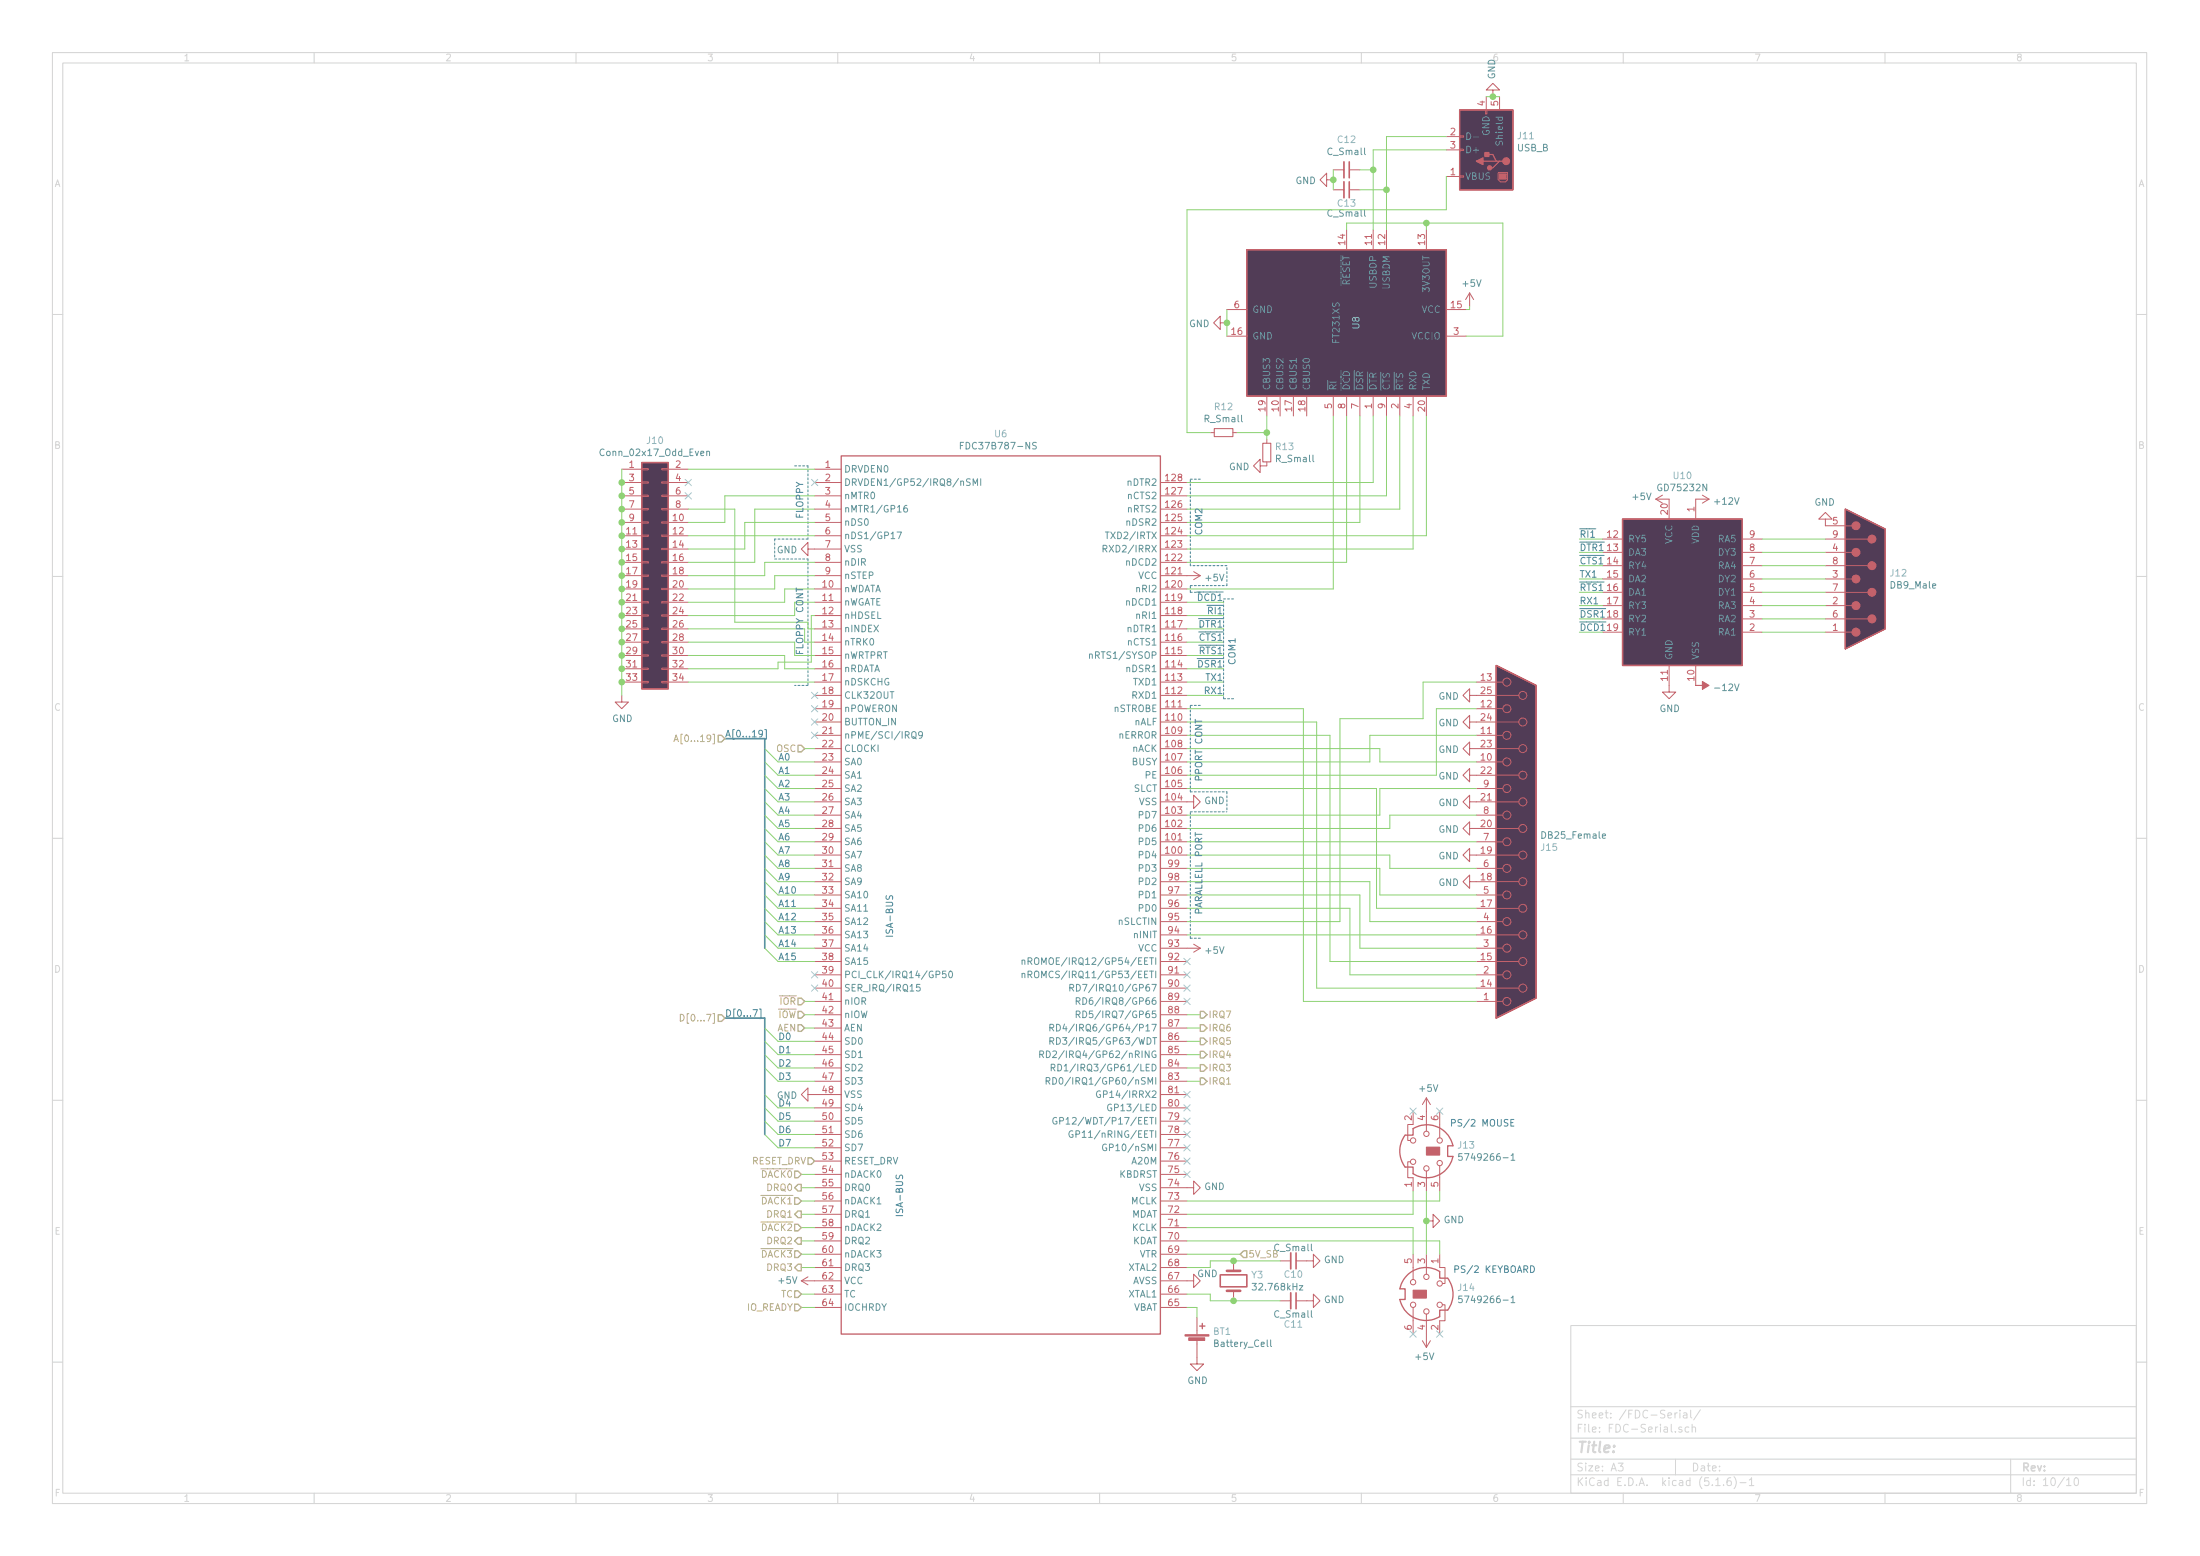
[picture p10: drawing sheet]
EESchema Schematic File Version 4
EELAYER 30 0
EELAYER END
$Descr A3 16535 11693
encoding utf-8
Sheet 10 10
Title ""
Date ""
Rev ""
Comp ""
Comment1 ""
Comment2 ""
Comment3 ""
Comment4 ""
$EndDescr
$Comp
L Motherboard-rescue:FT231XS-Interface_USB U8
U 1 1
P 10125 2425
F 0 "U8" H 10125 2500 50  0000 C CNN
F 1 "FT231XS" H 10125 2350 50  0000 C CNN
F 2 "RetPC:SSOP-24_3.9x8.7mm_Pitch0.635mm" H 10725 1475 50  0001 C CNN
F 3 "http://www.ftdichip.com/Products/ICs/FT231X.html" H 10125 2425 50  0001 C CNN
	1    10125 2425
	0    1    1    0   
$EndComp
$Comp
L fdc37b78x:p.7_pack0 U6
U 1 1
P 7525 6725
F 0 "U6" H 7525 10192 50  0000 C CNN
F 1 "FDC37B787-NS " H 7525 10101 50  0000 C CNN
F 2 "Housings_QFP:LQFP-128_14x20mm_Pitch0.5mm" H 7525 6725 50  0001 L CNN
F 3 "" H 7525 6725 50  0001 L CNN
	1    7525 6725
	1    0    0    -1  
$EndComp
$Comp
L Motherboard-rescue:DB25_Female-Connector J15
U 1 1
P 11400 6325
F 0 "J15" H 11579 6371 50  0000 L CNN
F 1 "DB25_Female" H 11579 6280 50  0000 L CNN
F 2 "Connnectors_DSUB:DSUB-25_Female_Horizontal_Pitch2.77x2.84mm_EdgePinOffset4.94mm_Housed_MountingHolesOffset7.48mm" H 11400 6325 50  0001 C CNN
F 3 " ~" H 11400 6325 50  0001 C CNN
	1    11400 6325
	1    0    0    1   
$EndComp
$Comp
L Motherboard-rescue:Mini-DIN-6-Connector J13
U 1 1
P 10725 8650
F 0 "J13" V 10679 8880 50  0000 L CNN
F 1 "5749266-1" V 10770 8880 50  0000 L CNN
F 2 "" H 10725 8650 50  0001 C CNN
F 3 "http://service.powerdynamics.com/ec/Catalog17/Section%2011.pdf" H 10725 8650 50  0001 C CNN
	1    10725 8650
	0    1    1    0   
$EndComp
$Comp
L Motherboard-rescue:Battery_Cell-Device BT1
U 1 1
P 9000 10100
F 0 "BT1" H 9118 10196 50  0000 L CNN
F 1 "Battery_Cell" H 9118 10105 50  0000 L CNN
F 2 "Connectors:CR2032H" V 9000 10160 50  0001 C CNN
F 3 "~" V 9000 10160 50  0001 C CNN
	1    9000 10100
	1    0    0    -1  
$EndComp
Wire Wire Line
	8925 9825 9000 9825
Wire Wire Line
	9000 9825 9000 9900
$Comp
L Motherboard-rescue:GND-power #PWR0172
U 1 1
P 9000 10200
F 0 "#PWR0172" H 9000 9950 50  0001 C CNN
F 1 "GND" H 9005 10027 50  0000 C CNN
F 2 "" H 9000 10200 50  0001 C CNN
F 3 "" H 9000 10200 50  0001 C CNN
	1    9000 10200
	1    0    0    -1  
$EndComp
$Comp
L Motherboard-rescue:Conn_02x17_Odd_Even-Connector_Generic J10
U 1 1
P 4875 4325
F 0 "J10" H 4925 5342 50  0000 C CNN
F 1 "Conn_02x17_Odd_Even" H 4925 5251 50  0000 C CNN
F 2 "IDC:IDC-Header_2x17_P2.54mm_Vertical" H 4875 4325 50  0001 C CNN
F 3 "~" H 4875 4325 50  0001 C CNN
	1    4875 4325
	1    0    0    -1  
$EndComp
$Comp
L Motherboard-rescue:GND-power #PWR0173
U 1 1
P 4675 5225
F 0 "#PWR0173" H 4675 4975 50  0001 C CNN
F 1 "GND" H 4680 5052 50  0000 C CNN
F 2 "" H 4675 5225 50  0001 C CNN
F 3 "" H 4675 5225 50  0001 C CNN
	1    4675 5225
	1    0    0    -1  
$EndComp
$Comp
L Motherboard-rescue:Mini-DIN-6-Connector J14
U 1 1
P 10725 9725
F 0 "J14" V 10771 9495 50  0000 R CNN
F 1 "5749266-1" V 10680 9495 50  0000 R CNN
F 2 "" H 10725 9725 50  0001 C CNN
F 3 "http://service.powerdynamics.com/ec/Catalog17/Section%2011.pdf" H 10725 9725 50  0001 C CNN
	1    10725 9725
	0    -1   -1   0   
$EndComp
Wire Wire Line
	8925 9125 10625 9125
Wire Wire Line
	10625 9125 10625 8950
Wire Wire Line
	10825 8950 10825 9025
Wire Wire Line
	10825 9025 8925 9025
Wire Wire Line
	8925 9225 10625 9225
Wire Wire Line
	8925 9325 10825 9325
Wire Wire Line
	10625 9225 10625 9425
Wire Wire Line
	10825 9325 10825 9425
Wire Wire Line
	10725 9425 10725 9175
$Comp
L Motherboard-rescue:GND-power #PWR0174
U 1 1
P 10725 9175
F 0 "#PWR0174" H 10725 8925 50  0001 C CNN
F 1 "GND" V 10730 9047 50  0000 R CNN
F 2 "" H 10725 9175 50  0001 C CNN
F 3 "" H 10725 9175 50  0001 C CNN
	1    10725 9175
	0    -1   -1   0   
$EndComp
Connection ~ 10725 9175
Wire Wire Line
	10725 9175 10725 8950
$Comp
L Motherboard-rescue:+5V-power #PWR0175
U 1 1
P 10725 10025
F 0 "#PWR0175" H 10725 9875 50  0001 C CNN
F 1 "+5V" H 10740 10198 50  0000 C CNN
F 2 "" H 10725 10025 50  0001 C CNN
F 3 "" H 10725 10025 50  0001 C CNN
	1    10725 10025
	-1   0    0    1   
$EndComp
$Comp
L Motherboard-rescue:+5V-power #PWR0176
U 1 1
P 10725 8350
F 0 "#PWR0176" H 10725 8200 50  0001 C CNN
F 1 "+5V" H 10740 8523 50  0000 C CNN
F 2 "" H 10725 8350 50  0001 C CNN
F 3 "" H 10725 8350 50  0001 C CNN
	1    10725 8350
	1    0    0    -1  
$EndComp
NoConn ~ 10625 8350
NoConn ~ 10825 8350
NoConn ~ 10625 10025
NoConn ~ 10825 10025
$Comp
L Motherboard-rescue:GND-power #PWR0177
U 1 1
P 8925 8925
F 0 "#PWR0177" H 8925 8675 50  0001 C CNN
F 1 "GND" V 8930 8797 50  0000 R CNN
F 2 "" H 8925 8925 50  0001 C CNN
F 3 "" H 8925 8925 50  0001 C CNN
	1    8925 8925
	0    -1   -1   0   
$EndComp
$Comp
L Motherboard-rescue:Crystal-Device Y3
U 1 1
P 9275 9625
F 0 "Y3" V 9229 9756 50  0000 L CNN
F 1 "32.768kHz" V 9320 9756 50  0000 L CNN
F 2 "Crystals:Crystal_HC49-U_Vertical" H 9275 9625 50  0001 C CNN
F 3 "~" H 9275 9625 50  0001 C CNN
	1    9275 9625
	0    1    1    0   
$EndComp
Wire Wire Line
	8925 9525 9100 9525
Wire Wire Line
	9100 9525 9100 9475
Wire Wire Line
	9100 9475 9275 9475
Wire Wire Line
	9100 9725 9100 9775
Wire Wire Line
	9100 9775 9275 9775
Wire Wire Line
	8925 9725 9100 9725
$Comp
L Motherboard-rescue:+5V-power #PWR0178
U 1 1
P 8925 7125
F 0 "#PWR0178" H 8925 6975 50  0001 C CNN
F 1 "+5V" V 8940 7253 50  0000 L CNN
F 2 "" H 8925 7125 50  0001 C CNN
F 3 "" H 8925 7125 50  0001 C CNN
	1    8925 7125
	0    1    1    0   
$EndComp
$Comp
L Motherboard-rescue:GND-power #PWR0179
U 1 1
P 8925 6025
F 0 "#PWR0179" H 8925 5775 50  0001 C CNN
F 1 "GND" V 8930 5897 50  0000 R CNN
F 2 "" H 8925 6025 50  0001 C CNN
F 3 "" H 8925 6025 50  0001 C CNN
	1    8925 6025
	0    -1   -1   0   
$EndComp
$Comp
L Motherboard-rescue:+5V-power #PWR0180
U 1 1
P 8925 4325
F 0 "#PWR0180" H 8925 4175 50  0001 C CNN
F 1 "+5V" V 8940 4453 50  0000 L CNN
F 2 "" H 8925 4325 50  0001 C CNN
F 3 "" H 8925 4325 50  0001 C CNN
	1    8925 4325
	0    1    1    0   
$EndComp
$Comp
L Motherboard-rescue:+5V-power #PWR0181
U 1 1
P 6125 9625
F 0 "#PWR0181" H 6125 9475 50  0001 C CNN
F 1 "+5V" V 6125 9750 50  0000 L CNN
F 2 "" H 6125 9625 50  0001 C CNN
F 3 "" H 6125 9625 50  0001 C CNN
	1    6125 9625
	0    -1   -1   0   
$EndComp
$Comp
L Motherboard-rescue:GND-power #PWR0182
U 1 1
P 6125 4125
F 0 "#PWR0182" H 6125 3875 50  0001 C CNN
F 1 "GND" V 6130 3997 50  0000 R CNN
F 2 "" H 6125 4125 50  0001 C CNN
F 3 "" H 6125 4125 50  0001 C CNN
	1    6125 4125
	0    1    1    0   
$EndComp
$Comp
L Motherboard-rescue:GND-power #PWR0183
U 1 1
P 6125 8225
F 0 "#PWR0183" H 6125 7975 50  0001 C CNN
F 1 "GND" V 6130 8097 50  0000 R CNN
F 2 "" H 6125 8225 50  0001 C CNN
F 3 "" H 6125 8225 50  0001 C CNN
	1    6125 8225
	0    1    1    0   
$EndComp
Text HLabel 9325 9425 2    50   Input ~ 0
5V_SB
Wire Wire Line
	8925 9425 9325 9425
$Comp
L Motherboard-rescue:GND-power #PWR0184
U 1 1
P 8925 9625
F 0 "#PWR0184" H 8925 9375 50  0001 C CNN
F 1 "GND" V 8975 9550 50  0000 R CNN
F 2 "" H 8925 9625 50  0001 C CNN
F 3 "" H 8925 9625 50  0001 C CNN
	1    8925 9625
	0    -1   -1   0   
$EndComp
Wire Notes Line
	9025 7050 8950 7050
Wire Notes Line
	8950 7050 8950 6100
Wire Notes Line
	8950 5950 8950 5300
Wire Notes Line
	8950 5300 9025 5300
Wire Notes Line
	9225 5950 9225 6100
Wire Notes Line
	8950 6100 9225 6100
Wire Notes Line
	8950 5950 9225 5950
Text Notes 9050 6875 1    50   ~ 0
PARALLELL PORT
Text Notes 9050 5875 1    50   ~ 0
PPORT CONT
Text Notes 10900 8475 0    50   ~ 0
PS/2 MOUSE
Text Notes 10925 9575 0    50   ~ 0
PS/2 KEYBOARD
Wire Notes Line
	9275 5250 9200 5250
Wire Notes Line
	9200 5250 9200 4500
Wire Notes Line
	9200 4500 9275 4500
Wire Notes Line
	9025 4450 8950 4450
Wire Notes Line
	8950 4450 8950 4400
Wire Notes Line
	8950 4400 9225 4400
Wire Notes Line
	9225 4400 9225 4250
Wire Notes Line
	9225 4250 8950 4250
Wire Notes Line
	8950 4250 8950 3600
Wire Notes Line
	8950 3600 9025 3600
Text Notes 9300 5000 1    50   ~ 0
COM1
Text Notes 9050 4025 1    50   ~ 0
COM2
Wire Notes Line
	5975 3500 6075 3500
Wire Notes Line
	6075 3500 6075 4050
Wire Notes Line
	6075 4050 5825 4050
Wire Notes Line
	5825 4050 5825 4200
Wire Notes Line
	5825 4200 6075 4200
Wire Notes Line
	6075 4200 6075 5150
Wire Notes Line
	6075 5150 5975 5150
Text Notes 6050 3900 1    50   ~ 0
FLOPPY
Text Notes 6050 4925 1    50   ~ 0
FLOPPY CONT
Text Notes 6725 7050 1    50   ~ 0
ISA-BUS
Text Notes 6800 9150 1    50   ~ 0
ISA-BUS
$Comp
L Motherboard-rescue:C_Small-Device C10
U 1 1
P 9725 9475
F 0 "C10" V 9825 9475 50  0000 C CNN
F 1 "C_Small" V 9625 9475 50  0000 C CNN
F 2 "Capacitors_THT:C_Disc_D3.8mm_W2.6mm_P2.50mm" H 9725 9475 50  0001 C CNN
F 3 "~" H 9725 9475 50  0001 C CNN
	1    9725 9475
	0    1    1    0   
$EndComp
$Comp
L Motherboard-rescue:C_Small-Device C11
U 1 1
P 9725 9775
F 0 "C11" V 9900 9775 50  0000 C CNN
F 1 "C_Small" V 9825 9775 50  0000 C CNN
F 2 "Capacitors_THT:C_Disc_D3.8mm_W2.6mm_P2.50mm" H 9725 9775 50  0001 C CNN
F 3 "~" H 9725 9775 50  0001 C CNN
	1    9725 9775
	0    1    1    0   
$EndComp
Wire Wire Line
	9275 9475 9625 9475
Connection ~ 9275 9475
Wire Wire Line
	9275 9775 9625 9775
Connection ~ 9275 9775
$Comp
L Motherboard-rescue:GND-power #PWR0185
U 1 1
P 9825 9475
F 0 "#PWR0185" H 9825 9225 50  0001 C CNN
F 1 "GND" V 9830 9347 50  0000 R CNN
F 2 "" H 9825 9475 50  0001 C CNN
F 3 "" H 9825 9475 50  0001 C CNN
	1    9825 9475
	0    -1   -1   0   
$EndComp
$Comp
L Motherboard-rescue:GND-power #PWR0186
U 1 1
P 9825 9775
F 0 "#PWR0186" H 9825 9525 50  0001 C CNN
F 1 "GND" V 9830 9647 50  0000 R CNN
F 2 "" H 9825 9775 50  0001 C CNN
F 3 "" H 9825 9775 50  0001 C CNN
	1    9825 9775
	0    -1   -1   0   
$EndComp
NoConn ~ 8925 8725
$Comp
L Motherboard-rescue:USB_B-Connector J11
U 1 1
P 11175 1125
F 0 "J11" H 10946 1023 50  0000 R CNN
F 1 "USB_B" H 10946 1114 50  0000 R CNN
F 2 "Connectors:USB_B" H 11325 1075 50  0001 C CNN
F 3 " ~" H 11325 1075 50  0001 C CNN
	1    11175 1125
	-1   0    0    1   
$EndComp
Wire Wire Line
	11300 2525 11025 2525
Wire Wire Line
	9225 2325 9225 2425
$Comp
L Motherboard-rescue:GND-power #PWR0187
U 1 1
P 9225 2425
F 0 "#PWR0187" H 9225 2175 50  0001 C CNN
F 1 "GND" V 9230 2297 50  0000 R CNN
F 2 "" H 9225 2425 50  0001 C CNN
F 3 "" H 9225 2425 50  0001 C CNN
	1    9225 2425
	0    1    1    0   
$EndComp
Connection ~ 9225 2425
Wire Wire Line
	9225 2425 9225 2525
Wire Wire Line
	11275 725  11225 725 
$Comp
L Motherboard-rescue:GND-power #PWR0188
U 1 1
P 11225 725
F 0 "#PWR0188" H 11225 475 50  0001 C CNN
F 1 "GND" V 11230 597 50  0000 R CNN
F 2 "" H 11225 725 50  0001 C CNN
F 3 "" H 11225 725 50  0001 C CNN
	1    11225 725 
	-1   0    0    1   
$EndComp
Connection ~ 11225 725 
Wire Wire Line
	11225 725  11175 725 
Wire Wire Line
	8925 4425 10025 4425
Wire Wire Line
	10025 4425 10025 3125
Wire Wire Line
	8925 4225 10125 4225
Wire Wire Line
	10125 4225 10125 3125
Wire Wire Line
	8925 4125 10625 4125
Wire Wire Line
	10625 4125 10625 3125
Wire Wire Line
	8925 4025 10725 4025
Wire Wire Line
	10725 4025 10725 3125
Wire Wire Line
	8925 3925 10225 3925
Wire Wire Line
	10225 3925 10225 3125
Wire Wire Line
	8925 3825 10525 3825
Wire Wire Line
	10525 3825 10525 3125
Wire Wire Line
	8925 3725 10425 3725
Wire Wire Line
	10425 3725 10425 3125
Wire Wire Line
	8925 3625 10325 3625
Wire Wire Line
	10325 3625 10325 3125
$Comp
L Motherboard-rescue:GND-power #PWR0189
U 1 1
P 13725 3950
F 0 "#PWR0189" H 13725 3700 50  0001 C CNN
F 1 "GND" H 13730 3777 50  0000 C CNN
F 2 "" H 13725 3950 50  0001 C CNN
F 3 "" H 13725 3950 50  0001 C CNN
	1    13725 3950
	-1   0    0    1   
$EndComp
$Comp
L Motherboard-rescue:DB9_Male-Connector J12
U 1 1
P 14025 4350
F 0 "J12" H 14205 4396 50  0000 L CNN
F 1 "DB9_Male" H 14205 4305 50  0000 L CNN
F 2 "Connnectors_DSUB:DSUB-9_Male_Horizontal_Pitch2.77x2.84mm_EdgePinOffset4.94mm_Housed_MountingHolesOffset7.48mm" H 14025 4350 50  0001 C CNN
F 3 " ~" H 14025 4350 50  0001 C CNN
	1    14025 4350
	1    0    0    -1  
$EndComp
Wire Wire Line
	8925 6825 10150 6825
Wire Wire Line
	10150 6825 10150 7325
Wire Wire Line
	10150 7325 11100 7325
Wire Wire Line
	8925 6725 10225 6725
Wire Wire Line
	10225 6725 10225 7125
Wire Wire Line
	10225 7125 11100 7125
Wire Wire Line
	8925 6625 10300 6625
Wire Wire Line
	10300 6625 10300 6925
Wire Wire Line
	10300 6925 11100 6925
Wire Wire Line
	8925 6525 10375 6525
Wire Wire Line
	10375 6525 10375 6725
Wire Wire Line
	10375 6725 11100 6725
Wire Wire Line
	8925 6425 10450 6425
Wire Wire Line
	10450 6425 10450 6525
Wire Wire Line
	10450 6525 11100 6525
Wire Wire Line
	8925 6325 11100 6325
Wire Wire Line
	8925 6225 10450 6225
Wire Wire Line
	10450 6225 10450 6125
Wire Wire Line
	10450 6125 11100 6125
Wire Wire Line
	8925 6125 10375 6125
Wire Wire Line
	10375 6125 10375 5925
Wire Wire Line
	10375 5925 11100 5925
Wire Wire Line
	8925 5625 10375 5625
Wire Wire Line
	10375 5625 10375 5725
Wire Wire Line
	10375 5725 11100 5725
Wire Wire Line
	10300 5725 10300 5525
Wire Wire Line
	10300 5525 11100 5525
Wire Wire Line
	8925 5725 10300 5725
Wire Wire Line
	8925 6925 10075 6925
Wire Wire Line
	10075 6925 10075 5400
Wire Wire Line
	10075 5400 10700 5400
Wire Wire Line
	10700 5400 10700 5125
Wire Wire Line
	10700 5125 11100 5125
Wire Wire Line
	8925 5925 10350 5925
Wire Wire Line
	10350 5925 10350 6825
Wire Wire Line
	10350 6825 11100 6825
Wire Wire Line
	8925 5525 10000 5525
Wire Wire Line
	10000 5525 10000 7225
Wire Wire Line
	10000 7225 11100 7225
Wire Wire Line
	8925 5425 9900 5425
Wire Wire Line
	9900 5425 9900 7425
Wire Wire Line
	9900 7425 11100 7425
Wire Wire Line
	8925 5325 9800 5325
Wire Wire Line
	9800 5325 9800 7525
Wire Wire Line
	9800 7525 11100 7525
$Comp
L Motherboard-rescue:GND-power #PWR0190
U 1 1
P 11100 5225
F 0 "#PWR0190" H 11100 4975 50  0001 C CNN
F 1 "GND" V 11105 5097 50  0000 R CNN
F 2 "" H 11100 5225 50  0001 C CNN
F 3 "" H 11100 5225 50  0001 C CNN
	1    11100 5225
	0    1    1    0   
$EndComp
$Comp
L Motherboard-rescue:GND-power #PWR0191
U 1 1
P 11100 5425
F 0 "#PWR0191" H 11100 5175 50  0001 C CNN
F 1 "GND" V 11105 5297 50  0000 R CNN
F 2 "" H 11100 5425 50  0001 C CNN
F 3 "" H 11100 5425 50  0001 C CNN
	1    11100 5425
	0    1    1    0   
$EndComp
$Comp
L Motherboard-rescue:GND-power #PWR0192
U 1 1
P 11100 5625
F 0 "#PWR0192" H 11100 5375 50  0001 C CNN
F 1 "GND" V 11105 5497 50  0000 R CNN
F 2 "" H 11100 5625 50  0001 C CNN
F 3 "" H 11100 5625 50  0001 C CNN
	1    11100 5625
	0    1    1    0   
$EndComp
$Comp
L Motherboard-rescue:GND-power #PWR0193
U 1 1
P 11100 5825
F 0 "#PWR0193" H 11100 5575 50  0001 C CNN
F 1 "GND" V 11105 5697 50  0000 R CNN
F 2 "" H 11100 5825 50  0001 C CNN
F 3 "" H 11100 5825 50  0001 C CNN
	1    11100 5825
	0    1    1    0   
$EndComp
$Comp
L Motherboard-rescue:GND-power #PWR0194
U 1 1
P 11100 6025
F 0 "#PWR0194" H 11100 5775 50  0001 C CNN
F 1 "GND" V 11105 5897 50  0000 R CNN
F 2 "" H 11100 6025 50  0001 C CNN
F 3 "" H 11100 6025 50  0001 C CNN
	1    11100 6025
	0    1    1    0   
$EndComp
$Comp
L Motherboard-rescue:GND-power #PWR0195
U 1 1
P 11100 6225
F 0 "#PWR0195" H 11100 5975 50  0001 C CNN
F 1 "GND" V 11105 6097 50  0000 R CNN
F 2 "" H 11100 6225 50  0001 C CNN
F 3 "" H 11100 6225 50  0001 C CNN
	1    11100 6225
	0    1    1    0   
$EndComp
$Comp
L Motherboard-rescue:GND-power #PWR0196
U 1 1
P 11100 6425
F 0 "#PWR0196" H 11100 6175 50  0001 C CNN
F 1 "GND" V 11105 6297 50  0000 R CNN
F 2 "" H 11100 6425 50  0001 C CNN
F 3 "" H 11100 6425 50  0001 C CNN
	1    11100 6425
	0    1    1    0   
$EndComp
$Comp
L Motherboard-rescue:GND-power #PWR0197
U 1 1
P 11100 6625
F 0 "#PWR0197" H 11100 6375 50  0001 C CNN
F 1 "GND" V 11105 6497 50  0000 R CNN
F 2 "" H 11100 6625 50  0001 C CNN
F 3 "" H 11100 6625 50  0001 C CNN
	1    11100 6625
	0    1    1    0   
$EndComp
Wire Wire Line
	8925 7025 11100 7025
Wire Wire Line
	8925 5825 10800 5825
Wire Wire Line
	10800 5825 10800 5325
Wire Wire Line
	10800 5325 11100 5325
Wire Wire Line
	4675 5125 4675 5225
Wire Wire Line
	4675 5125 4675 5025
Connection ~ 4675 5125
Connection ~ 4675 3625
Wire Wire Line
	4675 3625 4675 3525
Connection ~ 4675 3725
Wire Wire Line
	4675 3725 4675 3625
Connection ~ 4675 3825
Wire Wire Line
	4675 3825 4675 3725
Connection ~ 4675 3925
Wire Wire Line
	4675 3925 4675 3825
Connection ~ 4675 4025
Wire Wire Line
	4675 4025 4675 3925
Connection ~ 4675 4125
Wire Wire Line
	4675 4125 4675 4025
Connection ~ 4675 4225
Wire Wire Line
	4675 4225 4675 4125
Connection ~ 4675 4325
Wire Wire Line
	4675 4325 4675 4225
Connection ~ 4675 4425
Wire Wire Line
	4675 4425 4675 4325
Connection ~ 4675 4525
Wire Wire Line
	4675 4525 4675 4425
Connection ~ 4675 4625
Wire Wire Line
	4675 4625 4675 4525
Connection ~ 4675 4725
Wire Wire Line
	4675 4725 4675 4625
Connection ~ 4675 4825
Wire Wire Line
	4675 4825 4675 4725
Connection ~ 4675 4925
Wire Wire Line
	4675 4925 4675 4825
Connection ~ 4675 5025
Wire Wire Line
	4675 5025 4675 4925
Wire Wire Line
	5175 5125 6125 5125
Wire Wire Line
	5175 4925 5900 4925
Wire Wire Line
	5900 4925 5900 5025
Wire Wire Line
	5900 5025 6125 5025
Wire Wire Line
	5175 4825 5975 4825
Wire Wire Line
	5975 4825 5975 4925
Wire Wire Line
	5975 4925 6125 4925
Wire Wire Line
	5175 4725 6050 4725
Wire Wire Line
	6050 4725 6050 4825
Wire Wire Line
	6050 4825 6125 4825
Wire Wire Line
	5175 4625 5975 4625
Wire Wire Line
	5975 4625 5975 4525
Wire Wire Line
	5975 4525 6125 4525
Wire Wire Line
	5175 4525 5900 4525
Wire Wire Line
	5900 4525 5900 4425
Wire Wire Line
	5900 4425 6125 4425
Wire Wire Line
	5175 4425 5825 4425
Wire Wire Line
	5825 4425 5825 4325
Wire Wire Line
	5825 4325 6125 4325
Wire Wire Line
	5175 4325 5750 4325
Wire Wire Line
	5750 4325 5750 4225
Wire Wire Line
	5750 4225 6125 4225
Wire Wire Line
	5175 4225 5675 4225
Wire Wire Line
	5675 4225 5675 3825
Wire Wire Line
	5675 3825 6125 3825
Wire Wire Line
	5175 4125 5600 4125
Wire Wire Line
	5175 3925 5450 3925
Wire Wire Line
	5450 3925 5450 3725
Wire Wire Line
	5450 3725 6125 3725
Wire Wire Line
	5600 4125 5600 3925
Wire Wire Line
	5600 3925 6125 3925
Wire Wire Line
	5175 4025 6125 4025
NoConn ~ 5175 3625
NoConn ~ 5175 3725
NoConn ~ 6125 3625
Wire Wire Line
	5175 3825 5525 3825
Wire Wire Line
	5525 3825 5525 4675
Wire Wire Line
	5525 4675 6075 4675
Wire Wire Line
	6075 4675 6075 4725
Wire Wire Line
	6075 4725 6125 4725
Wire Wire Line
	6125 4625 6100 4625
Wire Wire Line
	6100 4625 6100 4975
Wire Wire Line
	6100 4975 5850 4975
Wire Wire Line
	5850 4975 5850 5025
Wire Wire Line
	5850 5025 5175 5025
Wire Wire Line
	5175 3525 6125 3525
$Comp
L Motherboard-rescue:+5V-power #PWR0198
U 1 1
P 11050 2300
F 0 "#PWR0198" H 11050 2150 50  0001 C CNN
F 1 "+5V" H 11065 2473 50  0000 C CNN
F 2 "" H 11050 2300 50  0001 C CNN
F 3 "" H 11050 2300 50  0001 C CNN
	1    11050 2300
	1    0    0    -1  
$EndComp
Wire Wire Line
	11025 2325 11050 2325
Wire Wire Line
	11050 2325 11050 2300
$Comp
L Motherboard-rescue:C_Small-Device C12
U 1 1
P 10125 1275
F 0 "C12" V 9896 1275 50  0000 C CNN
F 1 "C_Small" V 9987 1275 50  0000 C CNN
F 2 "Capacitors_THT:C_Disc_D3.8mm_W2.6mm_P2.50mm" H 10125 1275 50  0001 C CNN
F 3 "~" H 10125 1275 50  0001 C CNN
	1    10125 1275
	0    1    1    0   
$EndComp
Wire Wire Line
	10425 1725 10425 1425
Wire Wire Line
	10425 1025 10875 1025
Wire Wire Line
	10325 1725 10325 1275
Wire Wire Line
	10325 1125 10875 1125
$Comp
L Motherboard-rescue:C_Small-Device C13
U 1 1
P 10125 1425
F 0 "C13" V 10225 1425 50  0000 C CNN
F 1 "C_Small" V 10300 1425 50  0000 C CNN
F 2 "Capacitors_THT:C_Disc_D3.8mm_W2.6mm_P2.50mm" H 10125 1425 50  0001 C CNN
F 3 "~" H 10125 1425 50  0001 C CNN
	1    10125 1425
	0    1    1    0   
$EndComp
Wire Wire Line
	10225 1275 10325 1275
Connection ~ 10325 1275
Wire Wire Line
	10325 1275 10325 1125
Wire Wire Line
	10225 1425 10425 1425
Connection ~ 10425 1425
Wire Wire Line
	10425 1425 10425 1025
Wire Wire Line
	10025 1275 10025 1350
$Comp
L Motherboard-rescue:GND-power #PWR0199
U 1 1
P 10025 1350
F 0 "#PWR0199" H 10025 1100 50  0001 C CNN
F 1 "GND" V 10030 1222 50  0000 R CNN
F 2 "" H 10025 1350 50  0001 C CNN
F 3 "" H 10025 1350 50  0001 C CNN
	1    10025 1350
	0    1    1    0   
$EndComp
Connection ~ 10025 1350
Wire Wire Line
	10025 1350 10025 1425
Wire Wire Line
	10125 1725 10125 1675
Wire Wire Line
	10125 1675 10725 1675
Wire Wire Line
	10725 1675 10725 1725
Wire Wire Line
	10725 1675 11300 1675
Wire Wire Line
	11300 1675 11300 2525
Connection ~ 10725 1675
Wire Wire Line
	10875 1325 10875 1575
Wire Wire Line
	10875 1575 8925 1575
Wire Wire Line
	8925 1575 8925 3250
$Comp
L Motherboard-rescue:R_Small-Device R12
U 1 1
P 9200 3250
F 0 "R12" V 9004 3250 50  0000 C CNN
F 1 "R_Small" V 9095 3250 50  0000 C CNN
F 2 "Resistors_THT:R_Axial_DIN0411_L9.9mm_D3.6mm_P5.08mm_Vertical" H 9200 3250 50  0001 C CNN
F 3 "~" H 9200 3250 50  0001 C CNN
	1    9200 3250
	0    1    1    0   
$EndComp
$Comp
L Motherboard-rescue:R_Small-Device R13
U 1 1
P 9525 3400
F 0 "R13" H 9584 3446 50  0000 L CNN
F 1 "R_Small" H 9584 3355 50  0000 L CNN
F 2 "Resistors_THT:R_Axial_DIN0411_L9.9mm_D3.6mm_P5.08mm_Vertical" H 9525 3400 50  0001 C CNN
F 3 "~" H 9525 3400 50  0001 C CNN
	1    9525 3400
	1    0    0    -1  
$EndComp
$Comp
L Motherboard-rescue:GND-power #PWR0200
U 1 1
P 9525 3500
F 0 "#PWR0200" H 9525 3250 50  0001 C CNN
F 1 "GND" V 9530 3372 50  0000 R CNN
F 2 "" H 9525 3500 50  0001 C CNN
F 3 "" H 9525 3500 50  0001 C CNN
	1    9525 3500
	0    1    1    0   
$EndComp
Wire Wire Line
	8925 3250 9100 3250
Wire Wire Line
	9300 3250 9525 3250
Wire Wire Line
	9525 3250 9525 3125
Wire Wire Line
	9525 3250 9525 3300
Connection ~ 9525 3250
$Comp
L Motherboard-rescue:GD75232N-Interface_UART U10
U 1 1
P 12650 4450
F 0 "U10" H 12650 5328 50  0000 C CNN
F 1 "GD75232N" H 12650 5237 50  0000 C CNN
F 2 "Housings_DIP:DIP-20_W7.62mm_Socket" H 12650 3650 50  0001 C CIN
F 3 "http://www.ti.com/lit/ds/symlink/gd75232.pdf" H 12150 4450 50  0001 C CNN
	1    12650 4450
	1    0    0    -1  
$EndComp
$Comp
L Motherboard-rescue:GND-power #PWR0201
U 1 1
P 12550 5150
F 0 "#PWR0201" H 12550 4900 50  0001 C CNN
F 1 "GND" H 12555 4977 50  0000 C CNN
F 2 "" H 12550 5150 50  0001 C CNN
F 3 "" H 12550 5150 50  0001 C CNN
	1    12550 5150
	1    0    0    -1  
$EndComp
$Comp
L Motherboard-rescue:+5V-power #PWR0202
U 1 1
P 12550 3750
F 0 "#PWR0202" H 12550 3600 50  0001 C CNN
F 1 "+5V" V 12565 3878 50  0000 L CNN
F 2 "" H 12550 3750 50  0001 C CNN
F 3 "" H 12550 3750 50  0001 C CNN
	1    12550 3750
	0    -1   -1   0   
$EndComp
$Comp
L Motherboard-rescue:+12V-power #PWR0203
U 1 1
P 12750 3750
F 0 "#PWR0203" H 12750 3600 50  0001 C CNN
F 1 "+12V" V 12765 3878 50  0000 L CNN
F 2 "" H 12750 3750 50  0001 C CNN
F 3 "" H 12750 3750 50  0001 C CNN
	1    12750 3750
	0    1    1    0   
$EndComp
$Comp
L Motherboard-rescue:-12V-power #PWR0204
U 1 1
P 12750 5150
F 0 "#PWR0204" H 12750 5250 50  0001 C CNN
F 1 "-12V" V 12765 5278 50  0000 L CNN
F 2 "" H 12750 5150 50  0001 C CNN
F 3 "" H 12750 5150 50  0001 C CNN
	1    12750 5150
	0    1    1    0   
$EndComp
Wire Wire Line
	13250 4050 13725 4050
Wire Wire Line
	13250 4150 13725 4150
Wire Wire Line
	13250 4250 13725 4250
Wire Wire Line
	13250 4350 13725 4350
Wire Wire Line
	13250 4450 13725 4450
Wire Wire Line
	13250 4550 13725 4550
Wire Wire Line
	13250 4650 13725 4650
Wire Wire Line
	13250 4750 13725 4750
Text HLabel 6050 5625 0    50   Input ~ 0
OSC
Wire Wire Line
	6050 5625 6125 5625
Wire Wire Line
	12050 4050 11875 4050
Wire Wire Line
	12050 4150 11875 4150
Wire Wire Line
	12050 4250 11875 4250
Wire Wire Line
	12050 4350 11875 4350
Wire Wire Line
	12050 4450 11875 4450
Wire Wire Line
	12050 4550 11875 4550
Wire Wire Line
	12050 4650 11875 4650
Wire Wire Line
	12050 4750 11875 4750
Text Label 11875 4050 0    50   ~ 0
~RI1
Text Label 11875 4150 0    50   ~ 0
~DTR1
Text Label 11875 4250 0    50   ~ 0
~CTS1
Text Label 11875 4350 0    50   ~ 0
TX1
Text Label 11875 4450 0    50   ~ 0
~RTS1
Text Label 11875 4550 0    50   ~ 0
RX1
Text Label 11875 4650 0    50   ~ 0
~DSR1
Text Label 11875 4750 0    50   ~ 0
~DCD1
Wire Wire Line
	8925 4525 9200 4525
Wire Wire Line
	8925 4625 9200 4625
Wire Wire Line
	8925 4725 9200 4725
Wire Wire Line
	8925 4825 9200 4825
Wire Wire Line
	8925 4925 9200 4925
Wire Wire Line
	8925 5025 9200 5025
Wire Wire Line
	8925 5125 9200 5125
Wire Wire Line
	8925 5225 9200 5225
Text Label 9200 4525 2    50   ~ 0
~DCD1
Text Label 9200 4625 2    50   ~ 0
~RI1
Text Label 9200 4725 2    50   ~ 0
~DTR1
Text Label 9200 4825 2    50   ~ 0
~CTS1
Text Label 9200 4925 2    50   ~ 0
~RTS1
Text Label 9200 5025 2    50   ~ 0
~DSR1
Text Label 9200 5125 2    50   ~ 0
TX1
Text Label 9200 5225 2    50   ~ 0
RX1
Wire Wire Line
	6125 5725 5850 5725
Wire Wire Line
	6125 5825 5850 5825
Wire Wire Line
	6125 5925 5850 5925
Wire Wire Line
	6125 6025 5850 6025
Wire Wire Line
	6125 6125 5850 6125
Wire Wire Line
	6125 6225 5850 6225
Wire Wire Line
	6125 6325 5850 6325
Wire Wire Line
	6125 6425 5850 6425
Wire Wire Line
	6125 6525 5850 6525
Wire Wire Line
	6125 6625 5850 6625
Wire Wire Line
	6125 6725 5850 6725
Wire Wire Line
	6125 6825 5850 6825
Wire Wire Line
	6125 6925 5850 6925
Wire Wire Line
	6125 7025 5850 7025
Wire Wire Line
	6125 7125 5850 7125
Wire Wire Line
	6125 7225 5850 7225
Wire Wire Line
	6125 7825 5850 7825
Wire Wire Line
	6125 7925 5850 7925
Wire Wire Line
	6125 8025 5850 8025
Wire Wire Line
	6125 8125 5850 8125
Wire Wire Line
	6125 8325 5850 8325
Wire Wire Line
	6125 8425 5850 8425
Wire Wire Line
	6125 8525 5850 8525
Wire Wire Line
	6125 8625 5850 8625
Text Label 5850 5725 0    50   ~ 0
A0
Text Label 5850 5825 0    50   ~ 0
A1
Text Label 5850 5925 0    50   ~ 0
A2
Text Label 5850 6025 0    50   ~ 0
A3
Text Label 5850 6125 0    50   ~ 0
A4
Text Label 5850 6225 0    50   ~ 0
A5
Text Label 5850 6325 0    50   ~ 0
A6
Text Label 5850 6425 0    50   ~ 0
A7
Text Label 5850 6525 0    50   ~ 0
A8
Text Label 5850 6625 0    50   ~ 0
A9
Text Label 5850 6725 0    50   ~ 0
A10
Text Label 5850 6825 0    50   ~ 0
A11
Text Label 5850 6925 0    50   ~ 0
A12
Text Label 5850 7025 0    50   ~ 0
A13
Text Label 5850 7125 0    50   ~ 0
A14
Text Label 5850 7225 0    50   ~ 0
A15
Entry Wire Line
	5750 5625 5850 5725
Entry Wire Line
	5750 5725 5850 5825
Entry Wire Line
	5750 5825 5850 5925
Entry Wire Line
	5750 5925 5850 6025
Entry Wire Line
	5750 6025 5850 6125
Entry Wire Line
	5750 6125 5850 6225
Entry Wire Line
	5750 6225 5850 6325
Entry Wire Line
	5750 6325 5850 6425
Entry Wire Line
	5750 6425 5850 6525
Entry Wire Line
	5750 6525 5850 6625
Entry Wire Line
	5750 6625 5850 6725
Entry Wire Line
	5750 6725 5850 6825
Entry Wire Line
	5750 6825 5850 6925
Entry Wire Line
	5750 6925 5850 7025
Entry Wire Line
	5750 7025 5850 7125
Entry Wire Line
	5750 7125 5850 7225
Wire Bus Line
	5750 5550 5450 5550
Text Label 5450 5550 0    50   ~ 0
A[0...19]
Text HLabel 5450 5550 0    50   Input ~ 0
A[0...19]
Entry Wire Line
	5750 7725 5850 7825
Entry Wire Line
	5750 7825 5850 7925
Entry Wire Line
	5750 7925 5850 8025
Entry Wire Line
	5750 8025 5850 8125
Entry Wire Line
	5750 8225 5850 8325
Entry Wire Line
	5750 8325 5850 8425
Entry Wire Line
	5750 8425 5850 8525
Entry Wire Line
	5750 8525 5850 8625
Wire Bus Line
	5750 7650 5450 7650
Text Label 5450 7650 0    50   ~ 0
D[0...7]
Text HLabel 5450 7650 0    50   Input ~ 0
D[0...7]
Text Label 5850 7825 0    50   ~ 0
D0
Text Label 5850 7925 0    50   ~ 0
D1
Text Label 5850 8025 0    50   ~ 0
D2
Text Label 5850 8125 0    50   ~ 0
D3
Text Label 5850 8325 0    50   ~ 0
D4
Text Label 5850 8425 0    50   ~ 0
D5
Text Label 5850 8525 0    50   ~ 0
D6
Text Label 5850 8625 0    50   ~ 0
D7
NoConn ~ 8925 8825
Text HLabel 6050 7625 0    50   Input ~ 0
~IOW
Wire Wire Line
	6050 7625 6125 7625
Text HLabel 6050 7525 0    50   Input ~ 0
~IOR
Wire Wire Line
	6050 7525 6125 7525
Text HLabel 6050 7725 0    50   Input ~ 0
AEN
Wire Wire Line
	6050 7725 6125 7725
Text HLabel 6025 8825 0    50   Input ~ 0
~DACK0
Text HLabel 6025 8925 0    50   Output ~ 0
DRQ0
Text HLabel 6025 9025 0    50   Input ~ 0
~DACK1
Text HLabel 6025 9125 0    50   Output ~ 0
DRQ1
Text HLabel 6025 9225 0    50   Input ~ 0
~DACK2
Text HLabel 6025 9325 0    50   Output ~ 0
DRQ2
Text HLabel 6025 9425 0    50   Input ~ 0
~DACK3
Text HLabel 6025 9525 0    50   Output ~ 0
DRQ3
Text HLabel 6025 9725 0    50   Input ~ 0
TC
Wire Wire Line
	6025 8825 6125 8825
Wire Wire Line
	6025 8925 6125 8925
Wire Wire Line
	6025 9025 6125 9025
Wire Wire Line
	6025 9125 6125 9125
Wire Wire Line
	6025 9225 6125 9225
Wire Wire Line
	6025 9325 6125 9325
Wire Wire Line
	6025 9425 6125 9425
Wire Wire Line
	6025 9525 6125 9525
Wire Wire Line
	6025 9725 6125 9725
Text HLabel 6025 9825 0    50   Input ~ 0
IO_READY
Wire Wire Line
	6025 9825 6125 9825
Text HLabel 9025 8125 2    50   Output ~ 0
IRQ1
Text HLabel 9025 8025 2    50   Output ~ 0
IRQ3
Text HLabel 9025 7925 2    50   Output ~ 0
IRQ4
Text HLabel 9025 7825 2    50   Output ~ 0
IRQ5
Text HLabel 9025 7725 2    50   Output ~ 0
IRQ6
Text HLabel 9025 7625 2    50   Output ~ 0
IRQ7
Wire Wire Line
	8925 8125 9025 8125
Wire Wire Line
	9025 8025 8925 8025
Wire Wire Line
	8925 7925 9025 7925
Wire Wire Line
	9025 7825 8925 7825
Wire Wire Line
	8925 7725 9025 7725
Wire Wire Line
	9025 7625 8925 7625
Text HLabel 6125 8725 0    50   Input ~ 0
RESET_DRV
NoConn ~ 8925 7225
NoConn ~ 8925 7325
NoConn ~ 8925 7425
NoConn ~ 8925 7525
NoConn ~ 8925 8225
NoConn ~ 8925 8325
NoConn ~ 8925 8425
NoConn ~ 8925 8525
NoConn ~ 8925 8625
NoConn ~ 6125 5225
NoConn ~ 6125 5325
NoConn ~ 6125 5425
NoConn ~ 6125 5525
NoConn ~ 6125 7325
NoConn ~ 6125 7425
Wire Bus Line
	5750 7650 5750 8525
Wire Bus Line
	5750 5550 5750 7125
$EndSCHEMATC
